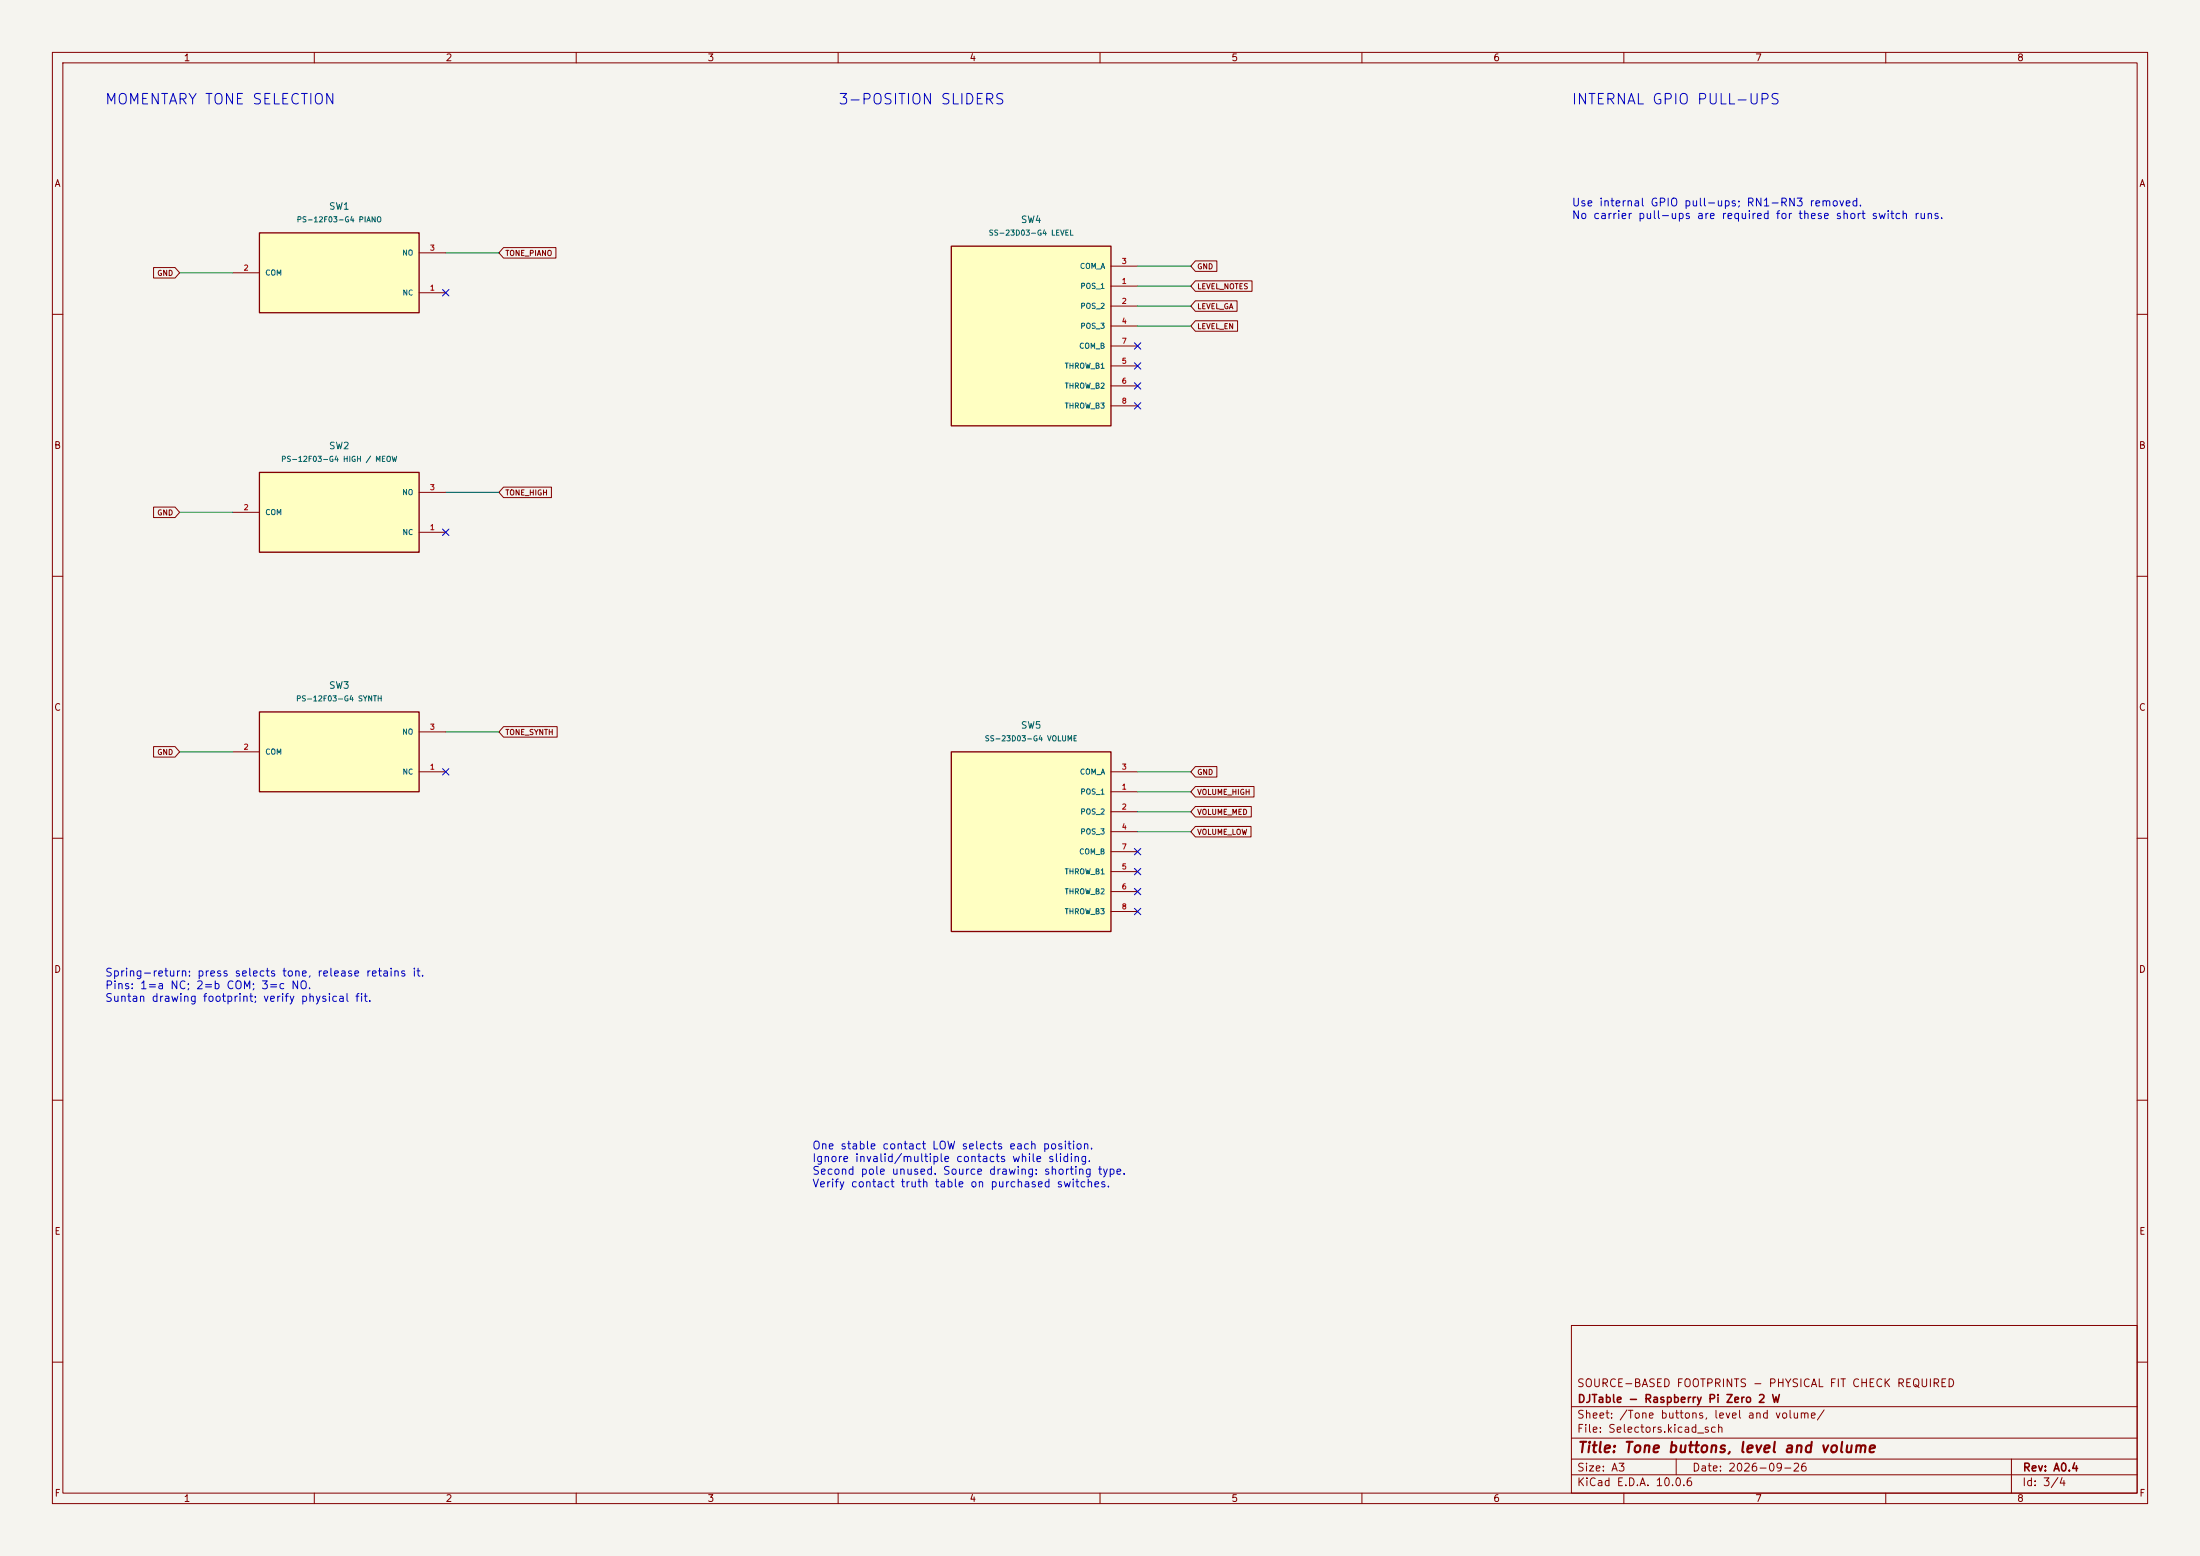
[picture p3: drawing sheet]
(kicad_sch
 (version 20260306)
 (generator "eeschema")
 (generator_version "10.0")
 (paper "A3")
 (title_block
  (title "Tone buttons, level and volume")
  (date "2026-09-26")
  (rev "A0.4")
  (company "DJTable - Raspberry Pi Zero 2 W")
  (comment 1 "SOURCE-BASED FOOTPRINTS - PHYSICAL FIT CHECK REQUIRED"))
 (lib_symbols
  (symbol "DJTable:PS12F03_Contact"
   (pin_names
    (offset 1.016)) (exclude_from_sim no) (in_bom yes) (on_board yes)
   (in_pos_files yes)
   (duplicate_pin_numbers_are_jumpers no)
   (property "Reference" "U" (at 0 10.62 0) (show_name no) (do_not_autoplace no) (effects (font (size 1.27 1.27))))
   (property "Value" "PS12F03_Contact" (at 0 -10.62 0) (show_name no) (do_not_autoplace no) (effects (font (size 1.27 1.27))))
   (property "Footprint" "" (at 0 0 0) (show_name no) (do_not_autoplace no) (hide yes) (effects (font (size 1.27 1.27))))
   (property "Datasheet" "" (at 0 0 0) (show_name no) (do_not_autoplace no) (hide yes) (effects (font (size 1.27 1.27))))
   (property "Description" "" (at 0 0 0) (show_name no) (do_not_autoplace no) (hide yes) (effects (font (size 1.27 1.27))))
   (symbol "PS12F03_Contact_0_1"
    (rectangle (start -15.24 7.62) (end 15.24 -7.62) (stroke (width 0.254) (type default)) (fill (type background))))
   (symbol "PS12F03_Contact_1_1"
    (pin passive line (at 20.32 -3.81 180) (length 5.08) (name "NC" (effects (font (size 1 1)))) (number "1" (effects (font (size 1 1)))))
    (pin passive line (at -20.32 0 0) (length 5.08) (name "COM" (effects (font (size 1 1)))) (number "2" (effects (font (size 1 1)))))
    (pin passive line (at 20.32 3.81 180) (length 5.08) (name "NO" (effects (font (size 1 1)))) (number "3" (effects (font (size 1 1))))))
   (embedded_fonts no))
  (symbol "DJTable:Pullup_8x10k"
   (pin_names
    (offset 1.016)) (exclude_from_sim no) (in_bom yes) (on_board yes)
   (in_pos_files yes)
   (duplicate_pin_numbers_are_jumpers no)
   (property "Reference" "U" (at 0 22.05 0) (show_name no) (do_not_autoplace no) (effects (font (size 1.27 1.27))))
   (property "Value" "Pullup_8x10k" (at 0 -22.05 0) (show_name no) (do_not_autoplace no) (effects (font (size 1.27 1.27))))
   (property "Footprint" "" (at 0 0 0) (show_name no) (do_not_autoplace no) (hide yes) (effects (font (size 1.27 1.27))))
   (property "Datasheet" "" (at 0 0 0) (show_name no) (do_not_autoplace no) (hide yes) (effects (font (size 1.27 1.27))))
   (property "Description" "" (at 0 0 0) (show_name no) (do_not_autoplace no) (hide yes) (effects (font (size 1.27 1.27))))
   (symbol "Pullup_8x10k_0_1"
    (rectangle (start -12.7 19.05) (end 12.7 -19.05) (stroke (width 0.254) (type default)) (fill (type background))))
   (symbol "Pullup_8x10k_1_1"
    (pin passive line (at 17.78 15.24 180) (length 5.08) (name "COM_3V3" (effects (font (size 1 1)))) (number "1" (effects (font (size 1 1)))))
    (pin passive line (at 17.78 11.43 180) (length 5.08) (name "10k_1" (effects (font (size 1 1)))) (number "2" (effects (font (size 1 1)))))
    (pin passive line (at 17.78 7.62 180) (length 5.08) (name "10k_2" (effects (font (size 1 1)))) (number "3" (effects (font (size 1 1)))))
    (pin passive line (at 17.78 3.81 180) (length 5.08) (name "10k_3" (effects (font (size 1 1)))) (number "4" (effects (font (size 1 1)))))
    (pin passive line (at 17.78 0 180) (length 5.08) (name "10k_4" (effects (font (size 1 1)))) (number "5" (effects (font (size 1 1)))))
    (pin passive line (at 17.78 -3.81 180) (length 5.08) (name "10k_5" (effects (font (size 1 1)))) (number "6" (effects (font (size 1 1)))))
    (pin passive line (at 17.78 -7.62 180) (length 5.08) (name "10k_6" (effects (font (size 1 1)))) (number "7" (effects (font (size 1 1)))))
    (pin passive line (at 17.78 -11.43 180) (length 5.08) (name "10k_7" (effects (font (size 1 1)))) (number "8" (effects (font (size 1 1)))))
    (pin passive line (at 17.78 -15.24 180) (length 5.08) (name "10k_8" (effects (font (size 1 1)))) (number "9" (effects (font (size 1 1))))))
   (embedded_fonts no))
  (symbol "DJTable:SS23D03_Contact"
   (pin_names
    (offset 1.016)) (exclude_from_sim no) (in_bom yes) (on_board yes)
   (in_pos_files yes)
   (duplicate_pin_numbers_are_jumpers no)
   (property "Reference" "U" (at 0 20.145 0) (show_name no) (do_not_autoplace no) (effects (font (size 1.27 1.27))))
   (property "Value" "SS23D03_Contact" (at 0 -20.145 0) (show_name no) (do_not_autoplace no) (effects (font (size 1.27 1.27))))
   (property "Footprint" "" (at 0 0 0) (show_name no) (do_not_autoplace no) (hide yes) (effects (font (size 1.27 1.27))))
   (property "Datasheet" "" (at 0 0 0) (show_name no) (do_not_autoplace no) (hide yes) (effects (font (size 1.27 1.27))))
   (property "Description" "" (at 0 0 0) (show_name no) (do_not_autoplace no) (hide yes) (effects (font (size 1.27 1.27))))
   (symbol "SS23D03_Contact_0_1"
    (rectangle (start -15.24 17.145) (end 15.24 -17.145) (stroke (width 0.254) (type default)) (fill (type background))))
   (symbol "SS23D03_Contact_1_1"
    (pin passive line (at 20.32 9.525 180) (length 5.08) (name "POS_1" (effects (font (size 1 1)))) (number "1" (effects (font (size 1 1)))))
    (pin passive line (at 20.32 5.715 180) (length 5.08) (name "POS_2" (effects (font (size 1 1)))) (number "2" (effects (font (size 1 1)))))
    (pin passive line (at 20.32 13.335 180) (length 5.08) (name "COM_A" (effects (font (size 1 1)))) (number "3" (effects (font (size 1 1)))))
    (pin passive line (at 20.32 1.905 180) (length 5.08) (name "POS_3" (effects (font (size 1 1)))) (number "4" (effects (font (size 1 1)))))
    (pin passive line (at 20.32 -5.715 180) (length 5.08) (name "THROW_B1" (effects (font (size 1 1)))) (number "5" (effects (font (size 1 1)))))
    (pin passive line (at 20.32 -9.525 180) (length 5.08) (name "THROW_B2" (effects (font (size 1 1)))) (number "6" (effects (font (size 1 1)))))
    (pin passive line (at 20.32 -1.905 180) (length 5.08) (name "COM_B" (effects (font (size 1 1)))) (number "7" (effects (font (size 1 1)))))
    (pin passive line (at 20.32 -13.335 180) (length 5.08) (name "THROW_B3" (effects (font (size 1 1)))) (number "8" (effects (font (size 1 1))))))
   (embedded_fonts no)))
 (text "Spring-return: press selects tone, release retains it.\nPins: 1=a NC; 2=b COM; 3=c NO.\nSuntan drawing footprint; verify physical fit."
  (exclude_from_sim no)
  (at 20 185 0)
  (effects (font (size 1.5 1.5)) (justify left top)))
 (text "MOMENTARY TONE SELECTION"
  (exclude_from_sim no)
  (at 20 18 0)
  (effects (font (size 2 2)) (justify left top)))
 (text "3-POSITION SLIDERS"
  (exclude_from_sim no)
  (at 160 18 0)
  (effects (font (size 2 2)) (justify left top)))
 (text "INTERNAL GPIO PULL-UPS"
  (exclude_from_sim no)
  (at 300 18 0)
  (effects (font (size 2 2)) (justify left top)))
 (text "One stable contact LOW selects each position.\nIgnore invalid/multiple contacts while sliding.\nSecond pole unused. Source drawing: shorting type.\nVerify contact truth table on purchased switches."
  (exclude_from_sim no)
  (at 155 218 0)
  (effects (font (size 1.5 1.5)) (justify left top)))
 (no_connect
  (at 85.09 101.6))
 
 (no_connect
  (at 217.17 66.04))
 
 (no_connect
  (at 217.17 173.99))
 (no_connect
  (at 217.17 166.37))
 (no_connect
  (at 85.09 55.88))
 (no_connect
  (at 217.17 73.66))
 
 (no_connect
  (at 217.17 69.85))
 (no_connect
  (at 85.09 147.32))
 (no_connect
  (at 217.17 162.56))
 (no_connect
  (at 217.17 170.18))
 
 (no_connect
  (at 217.17 77.47))
 (wire
  (pts (xy 217.17 50.8) (xy 227.33 50.8))
  (stroke (width 0) (type default)))
 
 
 
 
 
 (wire
  (pts (xy 44.45 143.51) (xy 34.29 143.51))
  (stroke (width 0) (type default)))
 (wire
  (pts (xy 85.09 139.7) (xy 95.25 139.7))
  (stroke (width 0) (type default)))
 (wire
  (pts (xy 217.17 54.61) (xy 227.33 54.61))
  (stroke (width 0) (type default)))
 
 
 (wire
  (pts (xy 217.17 147.32) (xy 227.33 147.32))
  (stroke (width 0) (type default)))
 (wire
  (pts (xy 85.09 48.26) (xy 95.25 48.26))
  (stroke (width 0) (type default)))
 
 (wire
  (pts (xy 44.45 52.07) (xy 34.29 52.07))
  (stroke (width 0) (type default)))
 
 
 (wire
  (pts (xy 44.45 97.79) (xy 34.29 97.79))
  (stroke (width 0) (type default)))
 
 
 (wire
  (pts (xy 217.17 58.42) (xy 227.33 58.42))
  (stroke (width 0) (type default)))
 (wire
  (pts (xy 217.17 154.94) (xy 227.33 154.94))
  (stroke (width 0) (type default)))
 
 
 
 
 (wire
  (pts (xy 85.09 93.98) (xy 95.25 93.98))
  (stroke (width 0) (type default)))
 
 
 
 
 
 (wire
  (pts (xy 217.17 158.75) (xy 227.33 158.75))
  (stroke (width 0) (type default)))
 
 (wire
  (pts (xy 217.17 151.13) (xy 227.33 151.13))
  (stroke (width 0) (type default)))
 
 (wire
  (pts (xy 217.17 62.23) (xy 227.33 62.23))
  (stroke (width 0) (type default)))
 
 (global_label "GND"
  (shape input)
  (at 34.29 52.07 180)
  (effects (font (size 1 1)) (justify right))
  (property "Intersheetrefs" "${INTERSHEET_REFS}" (at 34.29 52.07 0) (hide yes) (show_name no) (do_not_autoplace no) (effects (font (size 1.27 1.27)))))
 
 
 (global_label "GND"
  (shape input)
  (at 227.33 147.32 0)
  (effects (font (size 1 1)) (justify left))
  (property "Intersheetrefs" "${INTERSHEET_REFS}" (at 227.33 147.32 0) (hide yes) (show_name no) (do_not_autoplace no) (effects (font (size 1.27 1.27)))))
 
 
 (global_label "VOLUME_LOW"
  (shape input)
  (at 227.33 158.75 0)
  (effects (font (size 1 1)) (justify left))
  (property "Intersheetrefs" "${INTERSHEET_REFS}" (at 227.33 158.75 0) (hide yes) (show_name no) (do_not_autoplace no) (effects (font (size 1.27 1.27)))))
 
 (global_label "GND"
  (shape input)
  (at 34.29 97.79 180)
  (effects (font (size 1 1)) (justify right))
  (property "Intersheetrefs" "${INTERSHEET_REFS}" (at 34.29 97.79 0) (hide yes) (show_name no) (do_not_autoplace no) (effects (font (size 1.27 1.27)))))
 (global_label "VOLUME_HIGH"
  (shape input)
  (at 227.33 151.13 0)
  (effects (font (size 1 1)) (justify left))
  (property "Intersheetrefs" "${INTERSHEET_REFS}" (at 227.33 151.13 0) (hide yes) (show_name no) (do_not_autoplace no) (effects (font (size 1.27 1.27)))))
 (global_label "LEVEL_NOTES"
  (shape input)
  (at 227.33 54.61 0)
  (effects (font (size 1 1)) (justify left))
  (property "Intersheetrefs" "${INTERSHEET_REFS}" (at 227.33 54.61 0) (hide yes) (show_name no) (do_not_autoplace no) (effects (font (size 1.27 1.27)))))
 
 (global_label "GND"
  (shape input)
  (at 34.29 143.51 180)
  (effects (font (size 1 1)) (justify right))
  (property "Intersheetrefs" "${INTERSHEET_REFS}" (at 34.29 143.51 0) (hide yes) (show_name no) (do_not_autoplace no) (effects (font (size 1.27 1.27)))))
 (global_label "TONE_HIGH"
  (shape input)
  (at 95.25 93.98 0)
  (effects (font (size 1 1)) (justify left))
  (property "Intersheetrefs" "${INTERSHEET_REFS}" (at 95.25 93.98 0) (hide yes) (show_name no) (do_not_autoplace no) (effects (font (size 1.27 1.27)))))
 
 
 
 
 
 
 
 (global_label "VOLUME_MED"
  (shape input)
  (at 227.33 154.94 0)
  (effects (font (size 1 1)) (justify left))
  (property "Intersheetrefs" "${INTERSHEET_REFS}" (at 227.33 154.94 0) (hide yes) (show_name no) (do_not_autoplace no) (effects (font (size 1.27 1.27)))))
 
 (global_label "GND"
  (shape input)
  (at 227.33 50.8 0)
  (effects (font (size 1 1)) (justify left))
  (property "Intersheetrefs" "${INTERSHEET_REFS}" (at 227.33 50.8 0) (hide yes) (show_name no) (do_not_autoplace no) (effects (font (size 1.27 1.27)))))
 
 (global_label "LEVEL_GA"
  (shape input)
  (at 227.33 58.42 0)
  (effects (font (size 1 1)) (justify left))
  (property "Intersheetrefs" "${INTERSHEET_REFS}" (at 227.33 58.42 0) (hide yes) (show_name no) (do_not_autoplace no) (effects (font (size 1.27 1.27)))))
 
 
 
 
 
 
 
 (global_label "TONE_SYNTH"
  (shape input)
  (at 95.25 139.7 0)
  (effects (font (size 1 1)) (justify left))
  (property "Intersheetrefs" "${INTERSHEET_REFS}" (at 95.25 139.7 0) (hide yes) (show_name no) (do_not_autoplace no) (effects (font (size 1.27 1.27)))))
 (global_label "TONE_PIANO"
  (shape input)
  (at 95.25 48.26 0)
  (effects (font (size 1 1)) (justify left))
  (property "Intersheetrefs" "${INTERSHEET_REFS}" (at 95.25 48.26 0) (hide yes) (show_name no) (do_not_autoplace no) (effects (font (size 1.27 1.27)))))
 (global_label "LEVEL_EN"
  (shape input)
  (at 227.33 62.23 0)
  (effects (font (size 1 1)) (justify left))
  (property "Intersheetrefs" "${INTERSHEET_REFS}" (at 227.33 62.23 0) (hide yes) (show_name no) (do_not_autoplace no) (effects (font (size 1.27 1.27)))))
 (symbol
  (lib_id "DJTable:SS23D03_Contact")
  (at 196.85 160.655 0)
  (unit 1)
  (body_style 1)
  (exclude_from_sim no)
  (in_bom yes)
  (on_board yes)
  (in_pos_files yes)
  (dnp no)
  (property "Reference" "SW5" (at 196.85 138.43 0) (show_name no) (do_not_autoplace no) (effects (font (size 1.27 1.27))))
  (property "Value" "SS-23D03-G4 VOLUME" (at 196.85 140.97 0) (show_name no) (do_not_autoplace no) (effects (font (size 1 1))))
  (property "Footprint" "DJTable:SS23D03_G4_2P3T_P2_P4" (at 196.85 160.655 0) (hide yes) (show_name no) (do_not_autoplace no) (effects (font (size 1.27 1.27))))
  (property "Datasheet" "" (at 196.85 160.655 0) (hide yes) (show_name no) (do_not_autoplace no) (effects (font (size 1.27 1.27))))
  (property "Description" "" (at 196.85 160.655 0) (show_name no) (do_not_autoplace no) (effects (font (size 1.27 1.27))))
  (property "Assembly_Note" "G-Switch drawing, top-view mapping. Common 3/7; positions 1/2/4 and 5/6/8. Verify actual switch contact continuity and mounting tabs." (at 196.85 160.655 0) (hide yes) (show_name no) (do_not_autoplace no) (effects (font (size 1.27 1.27))))
  (pin "3")
  (pin "1")
  (pin "2")
  (pin "4")
  (pin "7")
  (pin "5")
  (pin "6")
  (pin "8"))
 
 (symbol
  (lib_id "DJTable:PS12F03_Contact")
  (at 64.77 143.51 0)
  (unit 1)
  (body_style 1)
  (exclude_from_sim no)
  (in_bom yes)
  (on_board yes)
  (in_pos_files yes)
  (dnp no)
  (property "Reference" "SW3" (at 64.77 130.81 0) (show_name no) (do_not_autoplace no) (effects (font (size 1.27 1.27))))
  (property "Value" "PS-12F03-G4 SYNTH" (at 64.77 133.35 0) (show_name no) (do_not_autoplace no) (effects (font (size 1 1))))
  (property "Footprint" "DJTable:PS12F03_Momentary_3Pin_P3.2" (at 64.77 143.51 0) (hide yes) (show_name no) (do_not_autoplace no) (effects (font (size 1.27 1.27))))
  (property "Datasheet" "" (at 64.77 143.51 0) (hide yes) (show_name no) (do_not_autoplace no) (effects (font (size 1.27 1.27))))
  (property "Description" "" (at 64.77 143.51 0) (show_name no) (do_not_autoplace no) (effects (font (size 1.27 1.27))))
  (property "Assembly_Note" "Suntan supplied PDF: 1=a NC, 2=b COM, 3=c NO. Verify lead thickness/drill and fit before fabrication." (at 64.77 143.51 0) (hide yes) (show_name no) (do_not_autoplace no) (effects (font (size 1.27 1.27))))
  (pin "2")
  (pin "3")
  (pin "1"))
 (symbol
  (lib_id "DJTable:PS12F03_Contact")
  (at 64.77 97.79 0)
  (unit 1)
  (body_style 1)
  (exclude_from_sim no)
  (in_bom yes)
  (on_board yes)
  (in_pos_files yes)
  (dnp no)
  (property "Reference" "SW2" (at 64.77 85.09 0) (show_name no) (do_not_autoplace no) (effects (font (size 1.27 1.27))))
  (property "Value" "PS-12F03-G4 HIGH / MEOW" (at 64.77 87.63 0) (show_name no) (do_not_autoplace no) (effects (font (size 1 1))))
  (property "Footprint" "DJTable:PS12F03_Momentary_3Pin_P3.2" (at 64.77 97.79 0) (hide yes) (show_name no) (do_not_autoplace no) (effects (font (size 1.27 1.27))))
  (property "Datasheet" "" (at 64.77 97.79 0) (hide yes) (show_name no) (do_not_autoplace no) (effects (font (size 1.27 1.27))))
  (property "Description" "" (at 64.77 97.79 0) (show_name no) (do_not_autoplace no) (effects (font (size 1.27 1.27))))
  (property "Assembly_Note" "Suntan supplied PDF: 1=a NC, 2=b COM, 3=c NO. Verify lead thickness/drill and fit before fabrication." (at 64.77 97.79 0) (hide yes) (show_name no) (do_not_autoplace no) (effects (font (size 1.27 1.27))))
  (pin "2")
  (pin "3")
  (pin "1"))
 
 
 (symbol
  (lib_id "DJTable:SS23D03_Contact")
  (at 196.85 64.135 0)
  (unit 1)
  (body_style 1)
  (exclude_from_sim no)
  (in_bom yes)
  (on_board yes)
  (in_pos_files yes)
  (dnp no)
  (property "Reference" "SW4" (at 196.85 41.91 0) (show_name no) (do_not_autoplace no) (effects (font (size 1.27 1.27))))
  (property "Value" "SS-23D03-G4 LEVEL" (at 196.85 44.45 0) (show_name no) (do_not_autoplace no) (effects (font (size 1 1))))
  (property "Footprint" "DJTable:SS23D03_G4_2P3T_P2_P4" (at 196.85 64.135 0) (hide yes) (show_name no) (do_not_autoplace no) (effects (font (size 1.27 1.27))))
  (property "Datasheet" "" (at 196.85 64.135 0) (hide yes) (show_name no) (do_not_autoplace no) (effects (font (size 1.27 1.27))))
  (property "Description" "" (at 196.85 64.135 0) (show_name no) (do_not_autoplace no) (effects (font (size 1.27 1.27))))
  (property "Assembly_Note" "G-Switch drawing, top-view mapping. Common 3/7; positions 1/2/4 and 5/6/8. Verify actual switch contact continuity and mounting tabs." (at 196.85 64.135 0) (hide yes) (show_name no) (do_not_autoplace no) (effects (font (size 1.27 1.27))))
  (pin "3")
  (pin "1")
  (pin "2")
  (pin "4")
  (pin "7")
  (pin "5")
  (pin "6")
  (pin "8"))
 (symbol
  (lib_id "DJTable:PS12F03_Contact")
  (at 64.77 52.07 0)
  (unit 1)
  (body_style 1)
  (exclude_from_sim no)
  (in_bom yes)
  (on_board yes)
  (in_pos_files yes)
  (dnp no)
  (property "Reference" "SW1" (at 64.77 39.37 0) (show_name no) (do_not_autoplace no) (effects (font (size 1.27 1.27))))
  (property "Value" "PS-12F03-G4 PIANO" (at 64.77 41.91 0) (show_name no) (do_not_autoplace no) (effects (font (size 1 1))))
  (property "Footprint" "DJTable:PS12F03_Momentary_3Pin_P3.2" (at 64.77 52.07 0) (hide yes) (show_name no) (do_not_autoplace no) (effects (font (size 1.27 1.27))))
  (property "Datasheet" "" (at 64.77 52.07 0) (hide yes) (show_name no) (do_not_autoplace no) (effects (font (size 1.27 1.27))))
  (property "Description" "" (at 64.77 52.07 0) (show_name no) (do_not_autoplace no) (effects (font (size 1.27 1.27))))
  (property "Assembly_Note" "Suntan supplied PDF: 1=a NC, 2=b COM, 3=c NO. Verify lead thickness/drill and fit before fabrication." (at 64.77 52.07 0) (hide yes) (show_name no) (do_not_autoplace no) (effects (font (size 1.27 1.27))))
  (pin "2")
  (pin "3")
  (pin "1"))

(text "Use internal GPIO pull-ups; RN1-RN3 removed.\nNo carrier pull-ups are required for these short switch runs." (at 300 38 0) (effects (font (size 1.5 1.5)) (justify left top))))
